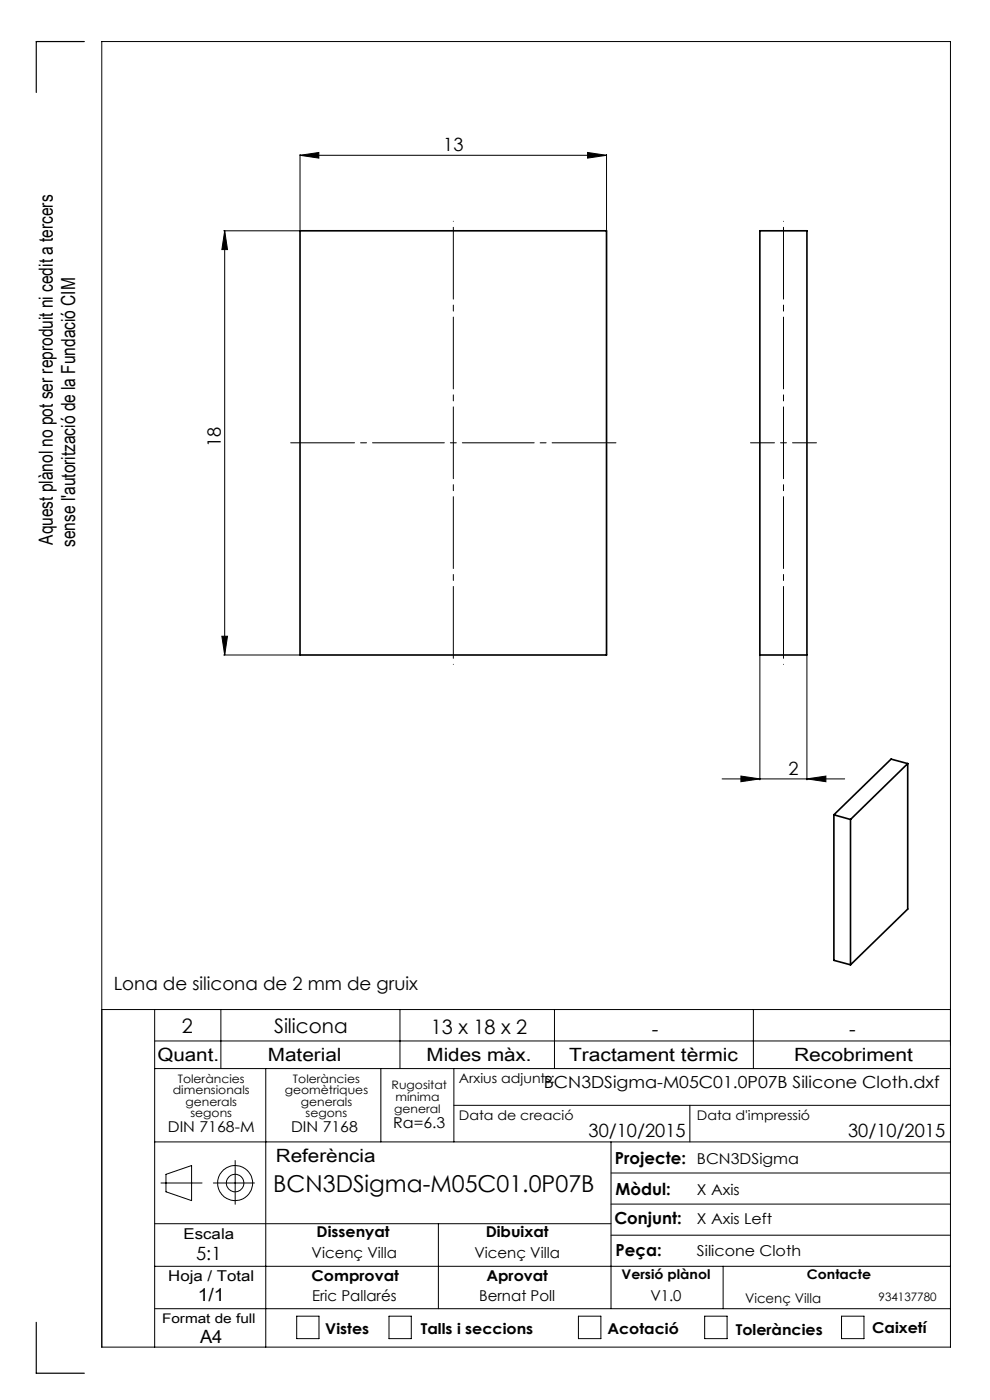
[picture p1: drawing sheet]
<svg xmlns="http://www.w3.org/2000/svg" width="210mm" height="297mm" viewBox="0 0 210 297" stroke-linecap="round" stroke-linejoin="round" font-family="sans-serif">
<g fill="none" stroke="#000" stroke-width=".21">
<path d="M63.6 32.9l4-.6v1.2zM63.6 32.8v16M63.6 32.9h65.1M124.6 32.3l4.1 .6-4.1 .6zM128.7 32.8v16M47.4 49h16M47.7 49v90M47.7 49l.6 3.9h-1.2zM47.1 135h1.2l-.6 4zM47.4 139h16M161.2 139.2v26.2M171.2 139.2v26.2"/>
<path d="M153.2 165.2h26M157.2 164.6l4 .6-4 .6zM171.2 165.2l4-.6v1.2zM21.6 214.2h180M32.8 214.2v71.6M46.8 214.2v12.5M84.8 214.2v12.5M117.6 214.2v12.5M159.8 214.2v12.5M32.8 220.8h168.8M32.8 226.7h168.8M56.4 226.7v59.1"/>
<path d="M80.8 226.7v15.5M96.3 226.7v15.5M96.3 234.5h105.3M146.3 234.5v7.7M32.8 259.6h96.8M32.8 242.2h168.8M34.1 251h8.8M35.2 249.1l5.4-1.8v7.4l-5.4-1.9zM45.3 251h8.7M49.9 246.2v9.3M93 259.6v18M129.6 242.2v35.4"/>
<path d="M129.6 255.4h72M129.6 248.8h72M32.8 277.6h168.8M32.8 268.6h168.8M62.9 279.2h4.8v4.8h-4.8zM82.5 279.2h4.7v4.8h-4.7zM122.7 279.2h4.8v4.8h-4.8zM129.6 262h72M149.5 279.2h4.7v4.8h-4.7zM153.4 268.6v9M178.5 279.2h4.8v4.8h-4.8zM21.6 285.8h180v-277h-180v277"/>
<circle cx="49.9" cy="251" r="3.7"/>
<circle cx="49.9" cy="251" r="1.86"/>
</g>
<path d="M96.2 140.9v-94M166.2 140.9v-94" fill="none" stroke="#000" stroke-width=".21" stroke-dasharray="15.2 1.3 1.3 1.3" stroke-dashoffset="-1.3"/>
<path d="M61.7 93.9h69" fill="none" stroke="#000" stroke-width=".21" stroke-dasharray="15.2 1.3 1.3 1.3" stroke-dashoffset="1.7"/>
<path d="M159.2 93.9h14" fill="none" stroke="#000" stroke-width=".21" stroke-dasharray="15.2 1.3 1.3 1.3" stroke-dashoffset="10.1"/>
<path d="M17.9 8.8h-10.2v10.8M7.7 280.5v10.8h10.2" fill="none" stroke="#000" stroke-width=".25"/>
<g fill="#000">
<path d="M63.6 32.9l4-.6v1.2zM124.6 32.3l4.1 .6-4.1 .6zM157.2 164.6l4 .6-4 .6zM171.2 165.2l4-.6v1.2z"/>
<path d="M47.1 135h1.2l-.6 4zM47.7 49l.6 3.9h-1.2z"/>
</g>
<path d="M63.6 49h65.1v90h-65.1zM161.2 49h10v90h-10zM176.9 172.9l3.5 .9M176.9 172.9v30.8l3.5 1M180.4 173.8v30.9M192.5 162l-3.5-1-12.1 11.9M192.5 162l-12.1 11.8M192.5 162v30.9l-12.1 11.8" fill="none" stroke="#000" stroke-width=".35"/>
<text font-size="4.9" x="58" y="253">BCN3DSigma-M05C01.0P07B</text>
<g font-size="4.2">
<text x="38.6" y="219">2</text>
<text x="58.1" y="219.2">Silicona</text>
<text x="91.4" y="219.4">13 x 18 x 2</text>
<text x="138.3" y="219.7">-</text>
<text x="180.1" y="219.7">-</text>
</g>
<g font-size="4.1">
<text x="11.2" y="115.6" transform="rotate(-90 11.2 115.6)">Aquest plànol no pot ser reproduit ni cedit a tercers</text>
<text x="15.9" y="116" transform="rotate(-90 15.9 116)">sense l'autorització de la Fundació CIM</text>
</g>
<g font-size="3.9">
<text x="94" y="32.1">13</text>
<text x="46.8" y="94.8" transform="rotate(-90 46.8 94.8)">18</text>
<text x="167.3" y="164.4">2</text>
<text x="24.1" y="210">Lona de silicona de 2 mm de gruix</text>
<text x="33.4" y="225">Quant.</text>
<text x="56.8" y="225">Material</text>
<text x="90.5" y="225">Mides màx.</text>
<text x="120.7" y="225">Tractament tèrmic</text>
<text x="168.4" y="225">Recobriment</text>
<text x="124.8" y="241.3">30/10/2015</text>
<text x="179.9" y="241.3">30/10/2015</text>
<text x="58.5" y="246.5">Referència</text>
<text x="41.6" y="267.2">5:1</text>
<text x="41.9" y="276.1">1/1</text>
<text x="42.4" y="284.9">A4</text>
</g>
<g font-size="3.5">
<text x="115.3" y="230.7">BCN3DSigma-M05C01.0P07B Silicone Cloth.dxf</text>
<text x="130.5" y="246.8">Projecte:</text>
<text x="130.6" y="253.4">Mòdul:</text>
<text x="130.3" y="259.8">Conjunt:</text>
<text x="130.6" y="266.4">Peça:</text>
</g>
<g font-size="3.2">
<text x="83.4" y="239.3">Ra=6.3</text>
<text x="35.6" y="240.1">DIN 7168-M</text>
<text x="61.7" y="240.1">DIN 7168</text>
<text x="147.8" y="246.8">BCN3DSigma</text>
<text x="147.8" y="253.4">X Axis</text>
<text x="38.9" y="262.9">Escala</text>
<text x="67.2" y="262.5">Dissenyat</text>
<text x="103" y="262.5">Dibuixat</text>
<text x="147.8" y="259.8">X Axis Left</text>
<text x="66.1" y="266.8">Vicenç Villa</text>
<text x="100.6" y="266.8">Vicenç Villa</text>
<text x="147.8" y="266.4">Silicone Cloth</text>
<text x="35.7" y="271.7">Hoja / Total</text>
<text x="66.1" y="271.7">Comprovat</text>
<text x="103.2" y="271.7">Aprovat</text>
<text x="66.2" y="276.1">Eric Pallarés</text>
<text x="101.6" y="276.1">Bernat Poll</text>
<text x="138" y="276.1">V1.0</text>
<text x="69" y="283.1">Vistes</text>
<text x="89.3" y="283.1">Talls i seccions</text>
<text x="128.8" y="283.1">Acotació</text>
<text x="156.1" y="283.2">Toleràncies</text>
<text x="185" y="282.8">Caixetí</text>
</g>
<g font-size="2.8">
<text x="97.3" y="229.6">Arxius adjunts:</text>
<text x="97.3" y="237.7">Data de creació</text>
<text x="147.8" y="237.7">Data d'impressió</text>
<text x="131.8" y="271.4">Versió plànol</text>
<text x="171.2" y="271.4">Contacte</text>
<text x="34.4" y="280.7">Format de full</text>
<text x="158" y="276.3">Vicenç Villa</text>
</g>
<g font-size="2.5">
<text x="36.7" y="232.1">dimensionals</text>
<text x="37.7" y="229.6">Toleràncies</text>
<text x="60.4" y="232.1">geomètriques</text>
<text x="62.1" y="229.6">Toleràncies</text>
<text x="83.1" y="231">Rugositat</text>
<text x="83.9" y="233.5">mínima</text>
<text x="39.4" y="234.6">generals</text>
<text x="40.4" y="237.1">segons</text>
<text x="63.8" y="234.6">generals</text>
<text x="64.8" y="237.1">segons</text>
<text x="83.6" y="236.2">general</text>
<text x="186.4" y="276.1">934137780</text>
</g>
</svg>
